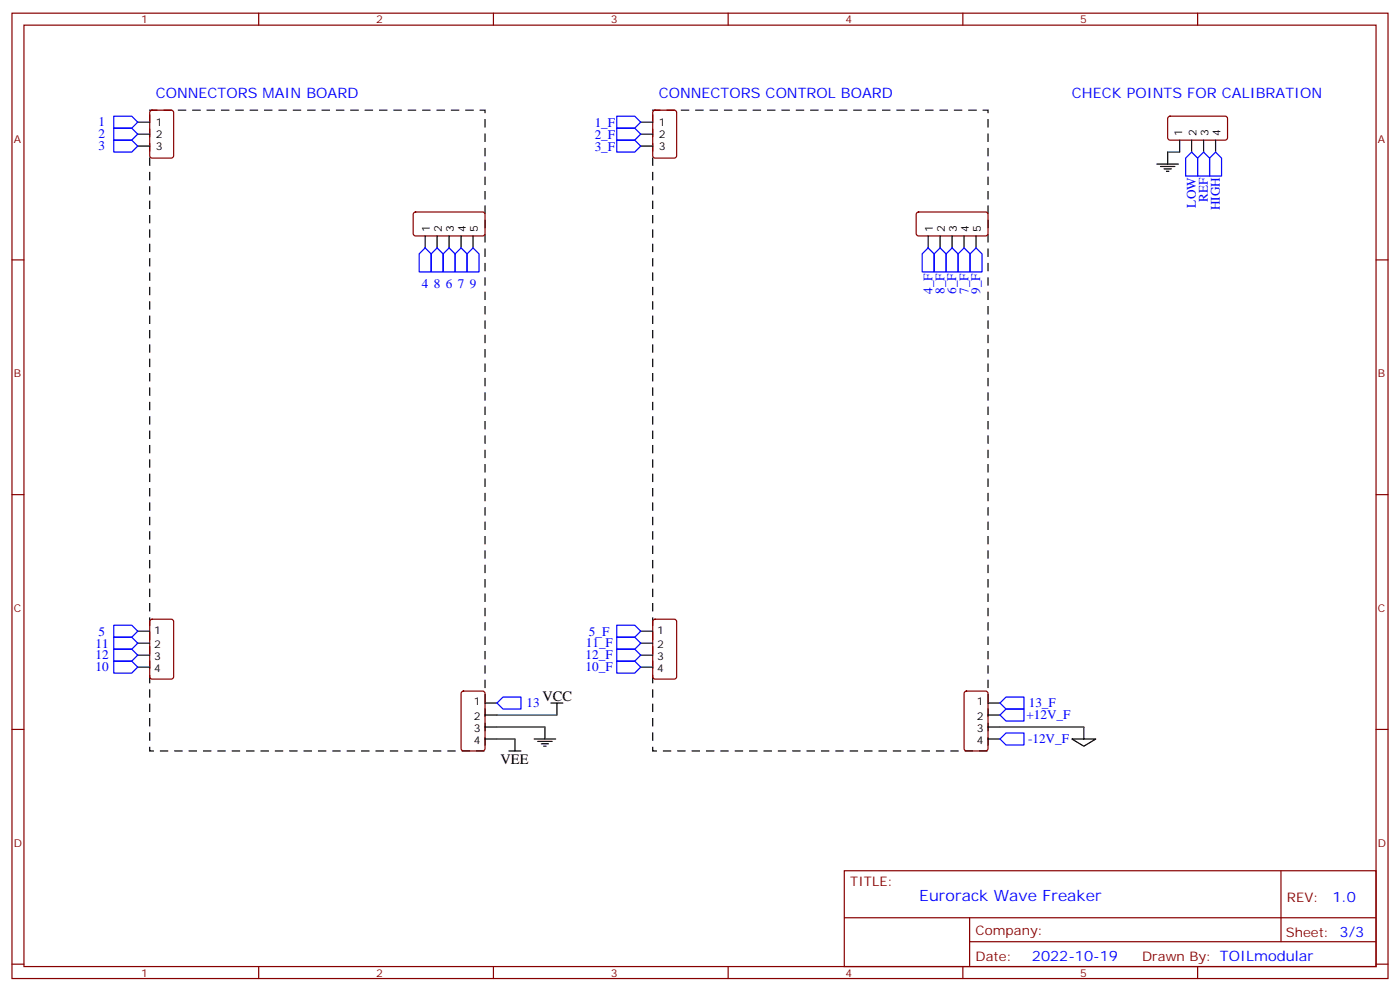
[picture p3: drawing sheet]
<svg xmlns="http://www.w3.org/2000/svg" width="412mm" height="292mm" viewBox="0 0 412 292" stroke-linecap="round" stroke-linejoin="round" font-family="sans-serif">
<g fill="none" stroke="#870000" stroke-width=".35">
<path d="M3.5 3.9h405.4v284.3h-405.4zM7.1 7.4h398.2v277.3h-398.2zM76.2 3.9v3.5M145.3 3.9v3.5M214.5 3.9v3.5M283.6 3.9v3.5M352.8 3.9v3.5M44.3 32.7l.5-.2h5.6l.7 .4 .1 13-.5 .6-5.9 .1-.6-.5-.1-12.9zM192.5 32.7l.5-.2h5.6l.7 .4v13l-.4 .6-5.9 .1-.7-.5v-12.9zM344.2 34.4l.5-.2 16.5 .1 .4 .6-.1 5.9-.6 .5-16.5-.1-.4-.6v-5.7zM3.5 76.6h3.6M121.9 62.6l.5-.2 20 .1 .5 .6-.1 6-.6 .4-20.1-.1-.4-.6v-5.7z"/>
<path d="M270.1 62.6l.5-.2 20 .1 .4 .6v6l-.7 .4-20-.1-.4-.6v-5.7zM405.3 76.6h3.6M3.5 145.7h3.6M405.3 145.7h3.6M44.3 182.6l.5-.2h5.6l.7 .4 .1 16.5-.5 .7h-5.9l-.6-.4-.1-16.5zM192.5 182.6l.5-.2h5.6l.7 .4v16.5l-.4 .7h-5.9l-.7-.4v-16.5zM3.5 214.8h3.6M136.1 203.8l.4-.2h5.7l.6 .4 .1 16.5-.5 .6-5.9 .1-.6-.5-.1-16.4zM284.2 203.8l.5-.2h5.6l.7 .4v16.5l-.4 .6-5.9 .1-.7-.5v-16.4zM405.3 214.8h3.6M248.7 256.5h156.6v28.2h-156.6zM377.3 256.5v20.9"/>
<path d="M248.7 270.3h156.5M285.6 277.4h119.6M285.6 270.3v14.1M3.5 284h3.6M76.2 284.7v3.5M145.3 284.7v3.5M214.5 284.7v3.5M283.6 284.7v3.5M352.8 284.7v3.5M405.3 284h3.6"/>
</g>
<path d="M44.1 32.5h98.8v188.7h-98.8zM192.3 32.5h98.7v188.7h-98.7z" fill="none" stroke="#000" stroke-width=".35" stroke-dasharray="2.1 2.1"/>
<g fill="none" stroke="#000" stroke-width=".35">
<path d="M40.6 36h3.5M40.6 39.5h3.5M188.7 36h3.6M188.7 39.5h3.6M40.6 43h3.5M188.7 43h3.6M340.8 48.3h6.3M341.8 49h4.3M342.9 49.7h2.1M343.6 50.4h.7M344 44.8v3.5M347.5 41.3v3.5"/>
<path d="M351 41.3v3.5M354.5 41.3v3.5M358.1 41.3v3.5M125.2 69.5v3.5M128.8 69.5v3.5M132.3 69.5v3.5M135.8 69.5v3.5M139.3 69.5v3.5M273.4 69.5v3.5M276.9 69.5v3.5M280.5 69.5v3.5M284 69.5v3.5"/>
<path d="M287.5 69.5v3.5M40.6 185.9h3.5M40.6 189.4h3.5M40.6 193h3.5M40.6 196.5h3.5M188.7 185.9h3.6M188.7 189.4h3.6M188.7 193h3.6M188.7 196.5h3.6M142.9 207.1h3.5M142.9 210.6h3.5M142.9 214.1h3.5"/>
<path d="M142.9 217.7h3.5M151.7 217.7v3.5M157.3 217.7h6.4M158.4 218.4h4.2M159.5 219.1h2.1M160.2 219.8h.7M160.5 214.1v3.6M162.3 207.1h3.5M164 207.1v3.5M291 207.1h3.6M291 210.6h3.6M291 214.1h3.6"/>
<path d="M291 217.7h3.6M315.7 217.7h7.1l-3.5 2.1zM319.3 214.1v3.6M149.9 221.2h3.6"/>
</g>
<g fill="none" stroke="#00f" stroke-width=".35">
<path d="M33.5 34.2h5.3l1.8 1.8-1.8 1.7h-5.3zM33.5 37.7h5.3l1.8 1.8-1.8 1.8h-5.3zM181.7 34.2h5.3l1.7 1.8-1.7 1.7h-5.3zM181.7 37.7h5.3l1.7 1.8-1.7 1.8h-5.3zM33.5 41.3h5.3l1.8 1.7-1.8 1.8h-5.3zM181.7 41.3h5.3l1.7 1.7-1.7 1.8h-5.3zM349.2 46.6l1.8-1.8 1.8 1.8v5.3h-3.6zM354.5 44.8l1.8 1.8v5.3h-3.5v-5.3zM358.1 44.8l1.7 1.8v5.3h-3.5v-5.3zM125.2 73l1.8 1.8v5.3h-3.5v-5.3zM128.8 73l1.7 1.8v5.3h-3.5v-5.3zM132.3 73l1.8 1.8v5.3h-3.6v-5.3z"/>
<path d="M135.8 73l1.8 1.8v5.3h-3.5v-5.3zM139.3 73l1.8 1.8v5.3h-3.5v-5.3zM273.4 73l1.8 1.8v5.3h-3.6v-5.3zM276.9 73l1.8 1.8v5.3h-3.5v-5.3zM280.5 73l1.7 1.8v5.3h-3.5v-5.3zM284 73l1.8 1.8v5.3h-3.6v-5.3zM287.5 73l1.8 1.8v5.3h-3.5v-5.3zM33.5 184.2h5.3l1.8 1.7-1.8 1.8h-5.3zM33.5 194.7h5.3l1.8 1.8-1.8 1.8h-5.3zM33.5 187.7h5.3l1.8 1.7-1.8 1.8h-5.3zM33.5 191.2h5.3l1.8 1.8-1.8 1.7h-5.3zM181.7 184.2h5.3l1.7 1.7-1.7 1.8h-5.3z"/>
<path d="M181.7 194.7h5.3l1.7 1.8-1.7 1.8h-5.3zM181.7 187.7h5.3l1.7 1.7-1.7 1.8h-5.3zM181.7 191.2h5.3l1.7 1.8-1.7 1.7h-5.3zM146.4 207.1l1.8-1.8h5.3v3.5h-5.3zM294.6 207.1l1.7-1.8h5.3v3.5h-5.3zM294.6 210.6l1.7-1.8h5.3v3.6h-5.3zM294.6 217.7l1.7-1.8h5.3v3.5h-5.3z"/>
</g>
<path d="M344 44.8h3.5M146.4 210.6h17.6M146.4 217.7h5.3M146.4 214.1h14.1M294.6 214.1h24.7" fill="none" stroke="#008700" stroke-width=".35"/>
<text font-size="4.6" fill="#00f" x="270.8" y="265.5">Eurorack Wave Freaker</text>
<g font-size="4.2" fill="#00f">
<text x="45.9" y="28.9">CONNECTORS MAIN BOARD</text>
<text x="194" y="28.9">CONNECTORS CONTROL BOARD</text>
<text x="315.7" y="28.9">CHECK POINTS FOR CALIBRATION</text>
<text x="392.5" y="265.7">1.0</text>
<text x="304" y="283.1">2022-10-19</text>
</g>
<g font-size="4.2">
<text x="159.8" y="206.4">VCC</text>
<text x="147.5" y="225.1">VEE</text>
</g>
<g font-size="3.9" fill="#00f">
<text x="29" y="37.2">1</text>
<text x="29" y="40.8">2</text>
<text x="175.2" y="37.3">1_F</text>
<text x="175.2" y="40.8">2_F</text>
<text x="29" y="44.3">3</text>
<text x="175.2" y="44.3">3_F</text>
<text x="355.8" y="59.5" transform="rotate(-90 355.8 59.5)">REF</text>
<text x="352.2" y="61.1" transform="rotate(-90 352.2 61.1)">LOW</text>
<text x="359.3" y="62" transform="rotate(-90 359.3 62)">HIGH</text>
<text x="124.3" y="84.9">4</text>
<text x="127.8" y="84.9">8</text>
<text x="131.3" y="84.9">6</text>
<text x="134.9" y="84.9">7</text>
<text x="138.4" y="84.9">9</text>
<text x="274.7" y="86.6" transform="rotate(-90 274.7 86.6)">4_F</text>
<text x="278.2" y="86.5" transform="rotate(-90 278.2 86.5)">8_F</text>
<text x="281.7" y="86.6" transform="rotate(-90 281.7 86.6)">6_F</text>
<text x="285.3" y="86.5" transform="rotate(-90 285.3 86.5)">7_F</text>
<text x="288.8" y="86.6" transform="rotate(-90 288.8 86.6)">9_F</text>
<text x="28.2" y="190.8">11</text>
<text x="29" y="187.2">5</text>
<text x="172.6" y="190.7">11_F</text>
<text x="173.5" y="187.2">5_F</text>
<text x="28.1" y="197.8">10</text>
<text x="28.1" y="194.2">12</text>
<text x="172.5" y="197.8">10_F</text>
<text x="172.5" y="194.2">12_F</text>
<text x="155.1" y="208.3">13</text>
<text x="303.1" y="208.3">13_F</text>
<text x="302.4" y="211.9">+12V_F</text>
<text x="302.8" y="218.9">-12V_F</text>
</g>
<g font-size="3.9" fill="#800">
<text x="250.5" y="261.1">TITLE:</text>
<text x="379.1" y="265.7">REV:</text>
<text x="287.4" y="275.3">Company:</text>
<text x="378.7" y="275.9">Sheet: 3/3</text>
<text x="287.4" y="282.9">Date:</text>
<text x="336.4" y="283">Drawn By: TOILmodular</text>
</g>
<g font-size="3.2" fill="#800">
<text x="41.6" y="6.9">1</text>
<text x="110.8" y="6.9">2</text>
<text x="179.9" y="6.9">3</text>
<text x="249.1" y="6.9">4</text>
<text x="318.2" y="6.9">5</text>
<text x="4.1" y="42">A</text>
<text x="405.9" y="42">A</text>
<text x="4.1" y="111.1">B</text>
<text x="405.9" y="111.1">B</text>
<text x="4.1" y="180.3">C</text>
<text x="405.9" y="180.3">C</text>
<text x="4.1" y="249.4">D</text>
<text x="405.9" y="249.4">D</text>
<text x="41.6" y="287.7">1</text>
<text x="110.8" y="287.7">2</text>
<text x="179.9" y="287.7">3</text>
<text x="249.1" y="287.7">4</text>
<text x="318.2" y="287.7">5</text>
</g>
<g font-size="3.2">
<text x="45.9" y="37">1</text>
<text x="45.9" y="40.6">2</text>
<text x="194" y="37">1</text>
<text x="194" y="40.6">2</text>
<text x="348.2" y="40" transform="rotate(-90 348.2 40)">1</text>
<text x="352.4" y="40" transform="rotate(-90 352.4 40)">2</text>
<text x="356" y="40" transform="rotate(-90 356 40)">3</text>
<text x="359.5" y="40" transform="rotate(-90 359.5 40)">4</text>
<text x="45.9" y="44.1">3</text>
<text x="194" y="44.1">3</text>
<text x="126.6" y="68.2" transform="rotate(-90 126.6 68.2)">1</text>
<text x="130.2" y="68.2" transform="rotate(-90 130.2 68.2)">2</text>
<text x="133.7" y="68.2" transform="rotate(-90 133.7 68.2)">3</text>
<text x="137.2" y="68.2" transform="rotate(-90 137.2 68.2)">4</text>
<text x="140.8" y="68.2" transform="rotate(-90 140.8 68.2)">5</text>
<text x="274.8" y="68.2" transform="rotate(-90 274.8 68.2)">1</text>
<text x="278.3" y="68.2" transform="rotate(-90 278.3 68.2)">2</text>
<text x="281.9" y="68.2" transform="rotate(-90 281.9 68.2)">3</text>
<text x="285.4" y="68.2" transform="rotate(-90 285.4 68.2)">4</text>
<text x="288.9" y="68.2" transform="rotate(-90 288.9 68.2)">5</text>
<text x="45.4" y="186.6">1</text>
<text x="45.4" y="190.9">2</text>
<text x="193.6" y="186.6">1</text>
<text x="193.6" y="190.9">2</text>
<text x="45.4" y="194.4">3</text>
<text x="45.4" y="197.9">4</text>
<text x="193.6" y="194.4">3</text>
<text x="193.6" y="197.9">4</text>
<text x="139.6" y="207.8">1</text>
<text x="287.7" y="207.8">1</text>
<text x="139.6" y="212">2</text>
<text x="139.6" y="215.5">3</text>
<text x="287.7" y="212">2</text>
<text x="287.7" y="215.5">3</text>
<text x="139.6" y="219.1">4</text>
<text x="287.7" y="219.1">4</text>
</g>
</svg>
